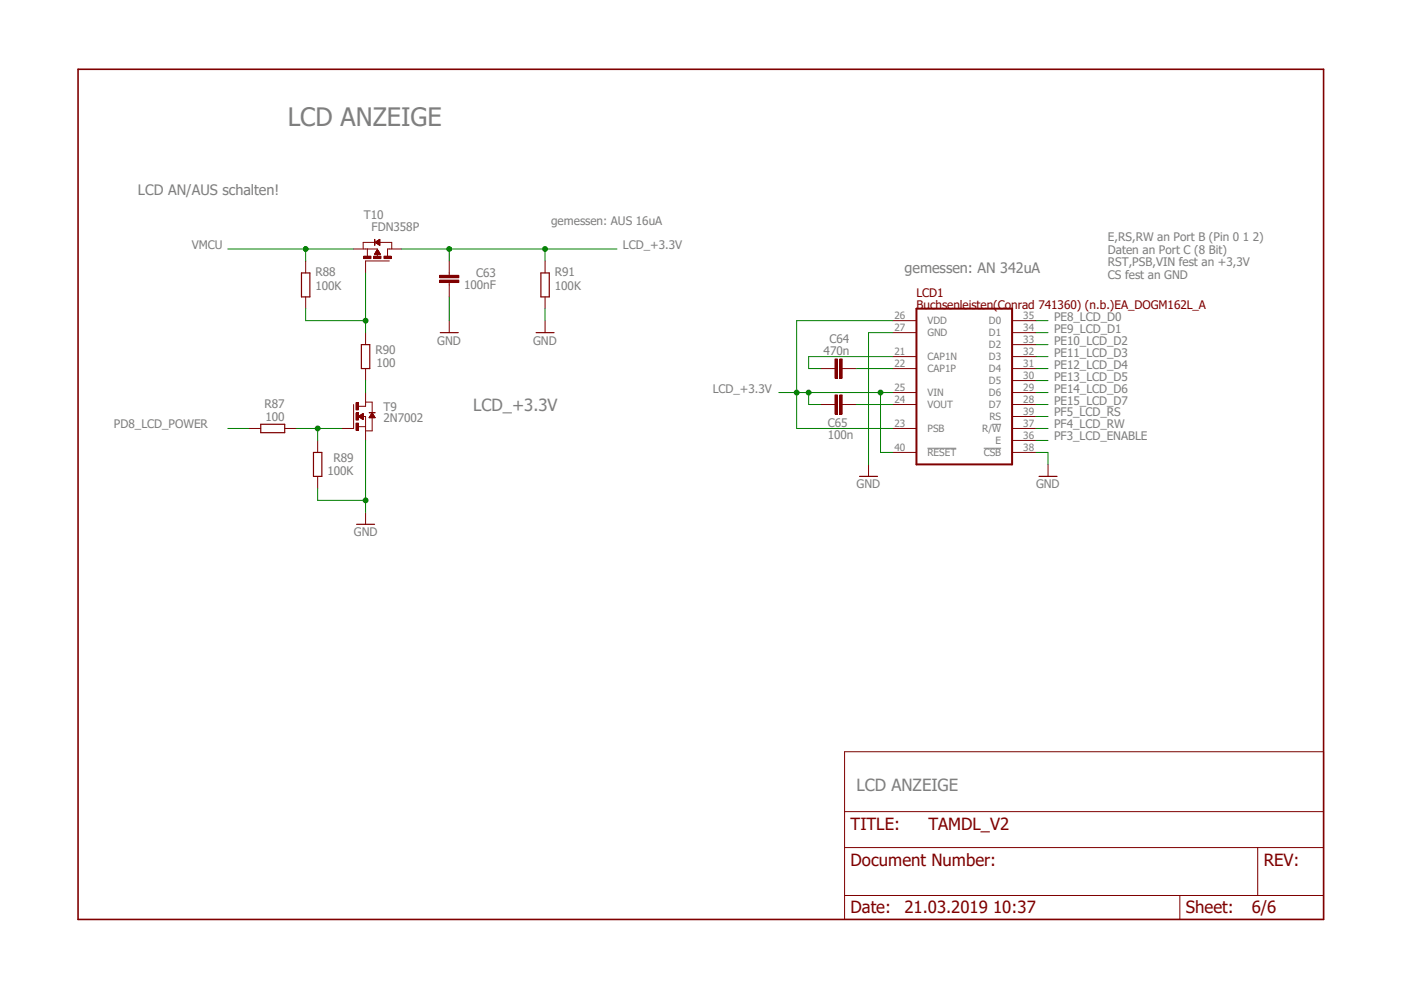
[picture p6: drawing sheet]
<svg xmlns="http://www.w3.org/2000/svg" width="297mm" height="210mm" viewBox="0 0 297 210" stroke-linecap="round" stroke-linejoin="round" font-family="sans-serif">
<path d="M196.6 95h6.1M208.6 95h3.7M210.4 90h1.9" fill="none" stroke="#7f7f7f" stroke-width=".21"/>
<path d="M16.5 14.7h264.1v180.2h-264.1z" fill="none" stroke="#7f0000" stroke-width=".34"/>
<path d="M176.5 85.8h.5M178.6 85.8h.5M179.1 159.4h101.5v35.5h-101.5zM179.1 179.7h101.5M179.1 172.1h101.5M266.7 179.7v10.2M179.1 189.9h101.5M250.1 189.9v5" fill="none" stroke="#7f0000" stroke-width=".21"/>
<path d="M177 83.7h.5v4.1h-.5z" fill-rule="evenodd" fill="#7f0000"/>
<path d="M177 83.7h.5v4.1h-.5z" fill="none" stroke="#7f0000" stroke-width=".21"/>
<path d="M178.1 83.7h.5v4.1h-.5z" fill-rule="evenodd" fill="#7f0000"/>
<path d="M176.5 78.1h.5M178.6 78.1h.5M174 85.8h2.5M178.1 83.7h.5v4.1h-.5zM179.1 85.8h2.5" fill="none" stroke="#7f0000" stroke-width=".21"/>
<path d="M178.1 76.1h.5v4.1h-.5z" fill-rule="evenodd" fill="#7f0000"/>
<path d="M178.1 76.1h.5v4.1h-.5z" fill="none" stroke="#7f0000" stroke-width=".21"/>
<path d="M177 76.1h.5v4.1h-.5z" fill-rule="evenodd" fill="#7f0000"/>
<path d="M95.2 57.9v.5M95.2 59.9v.5M174 78.1h2.5M177 76.1h.5v4.1h-.5zM179.1 78.1h2.5" fill="none" stroke="#7f0000" stroke-width=".21"/>
<path d="M93.2 59.4h4.1v.5h-4.1z" fill-rule="evenodd" fill="#7f0000"/>
<path d="M93.2 59.4h4.1v.5h-4.1z" fill="none" stroke="#7f0000" stroke-width=".21"/>
<path d="M93.2 58.4h4.1v.5h-4.1z" fill-rule="evenodd" fill="#7f0000"/>
<path d="M93.2 58.4h4.1v.5h-4.1zM95.2 55.3v2.6M77.5 70.5v2.6M77.5 78.1v2.6M95.2 60.4v2.5" fill="none" stroke="#7f0000" stroke-width=".21"/>
<path d="M76.6 73.1h1.8v5h-1.8z" fill="none" stroke="#7f0000" stroke-width=".25"/>
<path d="M81.4 54.3h1.5v.5h-1.5z" fill-rule="evenodd" fill="#7f0000"/>
<path d="M81.4 54.3h1.5v.5h-1.5z" fill="none" stroke="#7f0000" stroke-width=".21"/>
<path d="M79.2 54.3h1.6v.5h-1.6z" fill-rule="evenodd" fill="#7f0000"/>
<path d="M79.2 54.3h1.6v.5h-1.6z" fill="none" stroke="#7f0000" stroke-width=".21"/>
<path d="M77.1 54.3h1.6v.5h-1.6z" fill-rule="evenodd" fill="#7f0000"/>
<path d="M77.1 54.3h1.6v.5h-1.6z" fill="none" stroke="#7f0000" stroke-width=".21"/>
<path d="M79.4 50.8l.1 1.2z" fill-rule="evenodd" fill="#7f0000"/>
<g fill="none" stroke="#7f0000" stroke-width=".21">
<path d="M64.8 55.3v2.6M75 52.8h5v1.6M77 52.8v-1.4h6.1v1.4M77.9 52.8v1.5M79.4 50.8l.1 1.2zM79.4 53.9h1.2M79.5 53.8h1.1M79.5 53.7h1.1M79.5 53.7h1M79.5 51.4l1-.6v1.2zM79.6 53.6h.9M79.6 51.4h.9"/>
<path d="M79.6 53.6h.8M79.6 53.5h.8M79.7 53.5h.7M79.7 51.3h.8M79.7 53.4h.6M79.7 51.5h.8M79.8 53.4h.5M79.8 53.3h.5M79.8 51.2h.7M79.8 51.6h.7M79.8 53.2h.4M79.9 53.2h.3"/>
<path d="M79.9 53.1h.3M79.9 51.6h.6M79.9 51.1h.6M80 53h.1M80 51.1h.5M80 52.9l.6 1h-1.2zM80 52.9h.1M80 51.7h.5M80.1 51.7h.4M80.1 51h.4M80.2 51.8h.3M80.2 50.9h.3"/>
<path d="M80.3 50.9h.2M80.3 51.9h.2M80.4 50.8h.1M80.4 51.9h.1M80.5 50.8h.1M80.5 52h.1M82.5 55.3h-5v2.6M85.1 52.8h-2.9v1.5M64.8 62.9v2.5"/>
</g>
<path d="M63.9 57.9h1.8v5h-1.8z" fill="none" stroke="#7f0000" stroke-width=".25"/>
<path d="M75.5 85.4h.5v1.5h-.5z" fill-rule="evenodd" fill="#7f0000"/>
<path d="M75.5 85.4h.5v1.5h-.5z" fill="none" stroke="#7f0000" stroke-width=".21"/>
<path d="M75.5 87.5h.5v1.6h-.5z" fill-rule="evenodd" fill="#7f0000"/>
<path d="M75.5 87.5h.5v1.6h-.5z" fill="none" stroke="#7f0000" stroke-width=".21"/>
<path d="M75.5 89.7h.5v1.5h-.5z" fill-rule="evenodd" fill="#7f0000"/>
<path d="M75.5 89.7h.5v1.5h-.5z" fill="none" stroke="#7f0000" stroke-width=".21"/>
<path d="M78.3 87.5h1.2z" fill-rule="evenodd" fill="#7f0000"/>
<g fill="none" stroke="#7f0000" stroke-width=".21">
<path d="M115.6 55.3v2.6M95.2 68v2.5M115.6 62.9v2.5M115.6 68v2.5M189.2 68h5.1M189.2 70.5h5.1M189.2 75.6h5.1M189.2 78.1h5.1M214.6 68h5.1M214.6 70.5h5.1M214.6 73.1h5.1M214.6 75.6h5.1"/>
<path d="M214.6 78.1h5.1M52.7 90.8h2.6M60.4 90.8h2.5M67.3 93.4v2.5M75 85.8v5h-2.6M76 88.3h1.5v5.1M76 90.5h1.5M76 88.3l1-.6v1.2zM76 88.3h1M76.1 88.3h.9M76.1 88.4h.9M76.2 88.2h.8"/>
<path d="M76.2 88.5h.8M76.2 88.1h.8M76.3 88.5h.7M76.3 88.1h.7M76.4 88.6h.6M76.4 88.1h.6M76.5 88.6h.5M76.5 88h.5M76.6 88.7h.4M76.6 87.9h.4M76.7 88.8h.3M76.7 87.8h.3"/>
<path d="M76.8 87.8h.2M76.9 88.9h.1M77 87.7h.1M77.5 83.2v2.9h-1.5M77.5 85.3h1.4v2.2M78.3 87.5h1.2zM78.3 88.5h1.2M78.4 88.4h1M78.4 88.3h1M78.4 88.3h.9M78.5 88.2h.8M78.5 88.1h.7"/>
<path d="M78.6 88.1h.6M78.6 88h.6M78.7 87.9h.4M78.7 87.8h.4M78.7 87.8h.3M78.8 87.7h.2M78.8 87.6h.1M78.9 87.6h.1M78.9 88.6v2.8h-1.4M78.9 87.5l.6 1.1h-1.2zM184.1 98.5v2.5M189.2 90.8h5.1"/>
<path d="M189.2 83.2h5.1M189.2 85.8h5.1M189.2 95.9h5.1M214.6 88.3h5.1M214.6 90.8h5.1M214.6 80.7h5.1M214.6 83.2h5.1M214.6 85.8h5.1M214.6 93.4h5.1M214.6 95.9h5.1M222.2 98.5v2.5M67.3 101v2.5"/>
<path d="M77.5 108.6v2.6"/>
</g>
<path d="M114.7 57.9h1.8v5h-1.8zM93.3 70.5h3.9M113.7 70.5h3.8M55.3 90h5.1v1.7h-5.1zM66.5 95.9h1.7v5.1h-1.7zM75.6 111.2h3.8M182.2 101h3.9M220.3 101h3.8" fill="none" stroke="#7f0000" stroke-width=".25"/>
<path d="M194.3 65.4h20.3v33.1h-20.3z" fill="none" stroke="#7f0000" stroke-width=".42"/>
<path d="M77.5 93.4v15.2M67.3 103.5v2.6h10.2" fill="none" stroke="#007f00" stroke-width=".21"/>
<circle cx="77.5" cy="106.1" r=".51" fill="#007f00"/>
<g fill="none" stroke="#007f00" stroke-width=".21">
<path d="M77.5 57.9v12.6M64.8 65.4v2.6h12.7M95.2 62.9v5.1M115.6 65.4v2.6M189.2 70.5h-5.1v28M219.7 95.9h2.5v2.6"/>
<circle cx="77.5" cy="106.1" r=".51"/>
</g>
<circle cx="77.5" cy="68" r=".51" fill="#007f00"/>
<g fill="none" stroke="#007f00" stroke-width=".21">
<path d="M62.9 90.8h9.5M67.3 90.8v2.6M77.5 80.7v2.5"/>
<circle cx="77.5" cy="68" r=".51"/>
</g>
<circle cx="67.3" cy="90.8" r=".51" fill="#007f00"/>
<g fill="none" stroke="#007f00" stroke-width=".21">
<path d="M48.3 52.8h26.7M64.8 52.8v2.5"/>
<circle cx="67.3" cy="90.8" r=".51"/>
</g>
<circle cx="64.8" cy="52.8" r=".51" fill="#007f00"/>
<g fill="none" stroke="#007f00" stroke-width=".21">
<path d="M85.1 52.8h45.7M95.2 52.8v2.5M181.6 78.1h7.6M189.2 75.6h-17.8v2.5h2.6M219.7 75.6h2.5M219.7 78.1h2.5M219.7 68h2.5M219.7 70.5h2.5M219.7 73.1h2.5M48.3 90.8h4.4M181.6 85.8h7.6M219.7 85.8h2.5"/>
<path d="M219.7 80.7h2.5M219.7 83.2h2.5M219.7 90.8h2.5M219.7 93.4h2.5M219.7 88.3h2.5"/>
<circle cx="64.8" cy="52.8" r=".51"/>
</g>
<circle cx="95.2" cy="52.8" r=".51" fill="#007f00"/>
<g fill="none" stroke="#007f00" stroke-width=".21">
<path d="M115.6 52.8v2.5"/>
<circle cx="95.2" cy="52.8" r=".51"/>
</g>
<circle cx="115.6" cy="52.8" r=".51" fill="#007f00"/>
<g fill="none" stroke="#007f00" stroke-width=".21">
<path d="M189.2 68h-20.3v15.2M165.1 83.2h24.1"/>
<circle cx="115.6" cy="52.8" r=".51"/>
</g>
<circle cx="168.9" cy="83.2" r=".51" fill="#007f00"/>
<g fill="none" stroke="#007f00" stroke-width=".21">
<path d="M168.9 83.2v7.6h20.3M186.7 83.2v12.7h2.5"/>
<circle cx="168.9" cy="83.2" r=".51"/>
</g>
<circle cx="186.7" cy="83.2" r=".51" fill="#007f00"/>
<g fill="none" stroke="#007f00" stroke-width=".21">
<path d="M171.4 83.2v2.6h2.6"/>
<circle cx="186.7" cy="83.2" r=".51"/>
</g>
<circle cx="171.4" cy="83.2" r=".51" fill="#007f00"/>
<circle cx="171.4" cy="83.2" r=".51" fill="none" stroke="#007f00" stroke-width=".21"/>
<text font-size="5.4" fill="#7f7f7f" x="61" y="26.8">LCD ANZEIGE</text>
<g font-size="3.6" fill="#7f7f7f">
<text x="100.3" y="87">LCD_+3.3V</text>
<text x="181.6" y="167.6">LCD ANZEIGE</text>
</g>
<g font-size="3.6" fill="#7f0000">
<text x="180.3" y="175.9">TITLE:</text>
<text x="196.8" y="175.9">TAMDL_V2</text>
<text x="180.3" y="183.5">Document Number:</text>
<text x="267.9" y="183.5">REV:</text>
<text x="180.3" y="193.7">Date:</text>
<text x="191.8" y="193.7">21.03.2019 10:37</text>
<text x="251.4" y="193.7">Sheet:</text>
<text x="265.4" y="193.7">6/6</text>
</g>
<g font-size="3" fill="#7f7f7f">
<text x="29.2" y="41.4">LCD AN/AUS schalten!</text>
<text x="191.8" y="57.9">gemessen: AN 342uA</text>
</g>
<g font-size="2.5" fill="#7f7f7f">
<text x="77.2" y="46.4">T10</text>
<text x="116.8" y="47.7">gemessen: AUS 16uA</text>
<text x="40.7" y="52.8">VMCU</text>
<text x="78.8" y="49">FDN358P</text>
<text x="132.1" y="52.8">LCD_+3.3V</text>
<text x="234.9" y="51.1">E,RS,RW an Port B (Pin 0 1 2)</text>
<text x="234.9" y="53.8">Daten an Port C (8 Bit)</text>
<text x="66.9" y="58.6">R88</text>
<text x="101" y="58.8">C63</text>
<text x="117.6" y="58.6">R91</text>
<text x="234.9" y="56.5">RST,PSB,VIN fest an +3,3V</text>
<text x="234.9" y="59.1">CS fest an GND</text>
<text x="66.9" y="61.4">100K</text>
<text x="98.4" y="61.3">100nF</text>
<text x="117.6" y="61.4">100K</text>
<text x="223.5" y="68">PE8_LCD_D0</text>
<text x="223.5" y="70.5">PE9_LCD_D1</text>
<text x="79.6" y="75.1">R90</text>
<text x="79.8" y="77.9">100</text>
<text x="92.7" y="73.1">GND</text>
<text x="113" y="73.1">GND</text>
<text x="174.6" y="75.2">470n</text>
<text x="175.9" y="72.7">C64</text>
<text x="223.5" y="73.1">PE10_LCD_D2</text>
<text x="223.5" y="75.6">PE11_LCD_D3</text>
<text x="151.1" y="83.2">LCD_+3.3V</text>
<text x="223.5" y="78.1">PE12_LCD_D4</text>
<text x="223.5" y="80.7">PE13_LCD_D5</text>
<text x="223.5" y="83.2">PE14_LCD_D6</text>
<text x="56.1" y="86.5">R87</text>
<text x="56.3" y="89.3">100</text>
<text x="81.3" y="87">T9</text>
<text x="81.3" y="89.6">2N7002</text>
<text x="223.5" y="85.8">PE15_LCD_D7</text>
<text x="223.5" y="88.3">PF5_LCD_RS</text>
<text x="24.2" y="90.8">PD8_LCD_POWER</text>
<text x="175.5" y="93">100n</text>
<text x="175.5" y="90.5">C65</text>
<text x="223.5" y="90.8">PF4_LCD_RW</text>
<text x="223.5" y="93.4">PF3_LCD_ENABLE</text>
<text x="69.4" y="100.8">100K</text>
<text x="70.7" y="98">R89</text>
<text x="181.6" y="103.5">GND</text>
<text x="219.7" y="103.5">GND</text>
<text x="75.1" y="113.7">GND</text>
</g>
<g font-size="2.5" fill="#7f0000">
<text x="194.3" y="62.9">LCD1</text>
<text x="194.3" y="65.5">Buchsenleisten(Conrad 741360) (n.b.)EA_DOGM162L_A</text>
</g>
<g font-size="2.1" fill="#7f7f7f">
<text x="189.7" y="67.6">26</text>
<text x="189.7" y="70.2">27</text>
<text x="196.6" y="68.7">VDD</text>
<text x="196.6" y="71.3">GND</text>
<text x="209.7" y="68.8">D0</text>
<text x="209.7" y="71.3">D1</text>
<text x="217" y="67.6">35</text>
<text x="217" y="70.2">34</text>
<text x="189.7" y="75.3">21</text>
<text x="189.7" y="77.8">22</text>
<text x="196.6" y="76.4">CAP1N</text>
<text x="209.7" y="73.8">D2</text>
<text x="209.7" y="76.4">D3</text>
<text x="217" y="72.7">33</text>
<text x="217" y="75.3">32</text>
<text x="217" y="77.8">31</text>
<text x="189.7" y="82.9">25</text>
<text x="196.6" y="84">VIN</text>
<text x="196.6" y="78.9">CAP1P</text>
<text x="209.7" y="78.9">D4</text>
<text x="209.7" y="81.4">D5</text>
<text x="209.7" y="84">D6</text>
<text x="217" y="80.3">30</text>
<text x="217" y="82.9">29</text>
<text x="189.7" y="85.4">24</text>
<text x="196.6" y="86.5">VOUT</text>
<text x="209.7" y="86.5">D7</text>
<text x="209.8" y="89.1">RS</text>
<text x="217" y="85.4">28</text>
<text x="217" y="88">39</text>
<text x="189.7" y="90.5">23</text>
<text x="189.7" y="95.6">40</text>
<text x="196.6" y="91.6">PSB</text>
<text x="208.2" y="91.6">R/W</text>
<text x="211.1" y="94.1">E</text>
<text x="217" y="90.5">37</text>
<text x="217" y="93">36</text>
<text x="217" y="95.6">38</text>
<text x="196.6" y="96.7">RESET</text>
<text x="208.6" y="96.7">CSB</text>
</g>
</svg>
